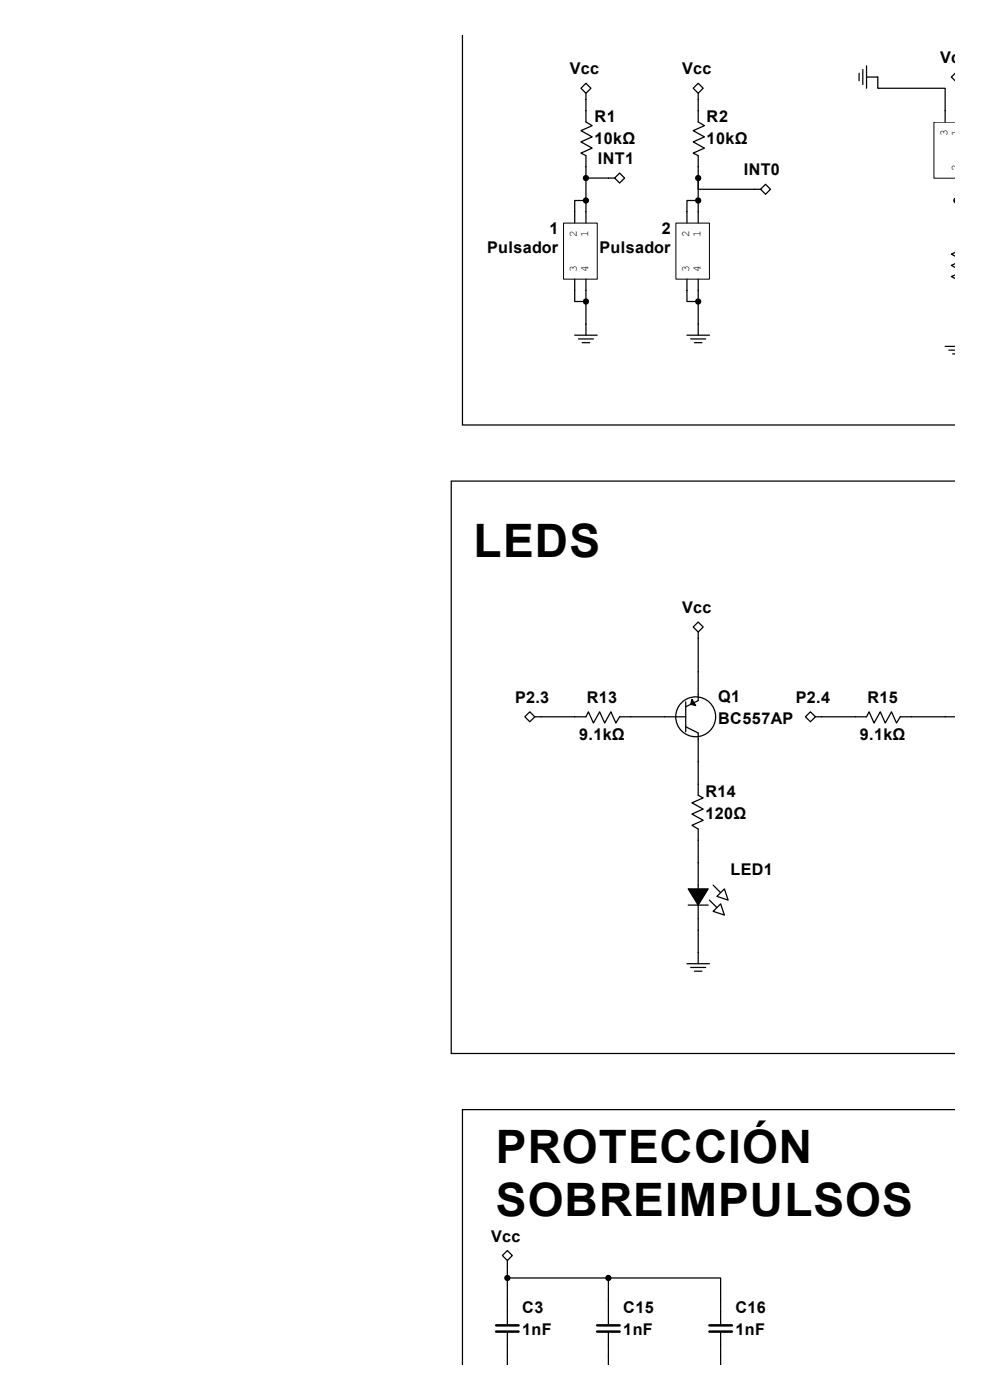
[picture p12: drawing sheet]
<svg xmlns="http://www.w3.org/2000/svg" width="210mm" height="297mm" viewBox="0 0 210 297" stroke-linecap="round" stroke-linejoin="round" font-family="sans-serif">
<g fill="none" stroke="#000" stroke-width=".26">
<path d="M98.1 7.6v82.6h104.3M124.3 17.7l1.1 1-1.1 1.1-1.1-1.1zM124.3 19.8v6.1l1.3 .8-2.4 1 2.4 1.3-2.4 1.1 2.4 1.3-2.4 1.1 1.1 .5v14.3M147.1 18.7l1-1 1.1 1-1.1 1.1zM148.1 19.8v6.1l1.3 .8-2.3 1 2.3 1.3-2.3 1.1 2.3 1.3-2.3 1.1 1 .5v14.3M182.2 15.6v1.5M183 14.8v3.1M183.8 16.3h2.4v2.4h14.3v7.2M183.8 14v4.7M202.4 15.7l-.6 .6 .6 .7M124.3 37.8h6.1M130.4 37.8l1-1.1 1.1 1.1-1.1 1z"/>
<path d="M148.1 37.8v2.4h13.2M121.9 59.2v4.8h2.4M124.3 42.5h-2.4v4.8M124.3 59.2v11.9M145.7 59.2v4.8h2.4M148.1 42.5h-2.4v4.8M148.1 59.2v11.9M161.3 40.2l1.1-1.1 1.1 1.1-1.1 1zM202.4 53.6l-.6 .3 .6 .4M202.4 56l-.6 .3 .6 .3M202.4 58.4l-.6 .3 .6 .3M121.9 71.1h4.8"/>
<path d="M122.7 71.9h3.2M123.5 72.7h1.6M145.7 71.1h4.8M146.5 71.9h3.2M147.3 72.7h1.6M200.5 73.5h1.9M201.3 74.3h1.1M202.1 75.1h.3M202.4 102.1h-106.7v121.4h106.7M147.1 133l1-1 1.1 1-1.1 1.1zM148.1 134.1v14.5l-2.6 1.4M111.3 152.1l1.1-1.1 1.1 1.1-1.1 1z"/>
<path d="M113.5 152.1h10.8l.5-1.1 1.1 2.4 1.3-2.4 1.1 2.4 1.3-2.4 1 2.4 .8-1.3h14.1M145.5 154.2l2.6 1.3v13.2l1.1 .6-2.4 1 2.4 1.3-2.4 1.1 2.4 1.3-2.4 1.1 1.3 .8v28.6M145.5 148.9v6.3M170.9 152.1l1-1.1 1.1 1.1-1.1 1zM173 152.1h10.8l.6-1.1 1 2.4 1.3-2.4 1.1 2.4 1.3-2.4 1.1 2.4 .8-1.3h11.4M146 192h4.2M150.5 191l1.6 1.5M151.3 193.3l1.6-1.5 .8 2.3zM151.3 187.8l1.6 1.6M152.1 190.2l1.6-1.6 .8 2.4zM145.7 204.5h4.8M146.5 205.2h3.2"/>
<path d="M147.3 206h1.6M202.4 235.4h-104.3v54M106.6 266.4l1-1.1 1.1 1.1-1.1 1zM107.6 267.4v13.5M107.6 271.1h21.5M129.1 271.1h23.8v9.8M129.1 271.1v9.8M107.6 282.8v6.6M129.1 282.8v6.6M152.9 282.8v6.6"/>
<circle cx="147.6" cy="152.1" r="4.2"/>
</g>
<g fill="#000" stroke="#000" stroke-width=".26">
<path d="M146.8 148.4l.8 1.3-1.1-.3zM146 188.6h4.2l-2.1 3.4z"/>
<path d="M202.4 42v1.1z" fill-rule="evenodd"/>
<circle cx="124.3" cy="37.8" r=".53"/>
<circle cx="148.1" cy="37.8" r=".53"/>
<circle cx="124.3" cy="42.5" r=".53"/>
<circle cx="148.1" cy="42.5" r=".53"/>
<circle cx="124.3" cy="64" r=".53"/>
<circle cx="148.1" cy="64" r=".53"/>
<circle cx="107.6" cy="271.1" r=".53"/>
<circle cx="129.1" cy="271.1" r=".53"/>
</g>
<path d="M202.4 25.9h-4.3v11.9h4.3M119.5 47.3h7.2v11.9h-7.2zM143.4 47.3h7.1v11.9h-7.1z" fill="none" stroke="#000" stroke-width=".21"/>
<path d="M105.2 282.5h4.8M105.2 281.2h4.8M126.7 282.5h4.7M126.7 281.2h4.7M150.5 282.5h4.8M150.5 281.2h4.8" fill="none" stroke="#000" stroke-width=".53"/>
<g font-size="9.8">
<text x="100.5" y="118.1">LEDS</text>
<text x="105.2" y="246.7">PROTECCIÓN</text>
<text x="105.2" y="257.9">SOBREIMPULSOS</text>
</g>
<g font-size="3.4">
<text x="120.9" y="15.8">Vcc</text>
<text x="144.7" y="15.8">Vcc</text>
<text x="199.4" y="13.4">Vcc</text>
<text x="126.1" y="25.8">R1</text>
<text x="149.9" y="25.8">R2</text>
<text x="126.1" y="30.6">10kΩ</text>
<text x="126.8" y="34.8">INT1</text>
<text x="149.9" y="30.6">10kΩ</text>
<text x="157.8" y="37.2">INT0</text>
<text x="103.3" y="53.6">Pulsador</text>
<text x="116.6" y="49.7">1</text>
<text x="127.2" y="53.6">Pulsador</text>
<text x="140.4" y="49.7">2</text>
<text x="144.7" y="130.1">Vcc</text>
<text x="109.3" y="149.1">P2.3</text>
<text x="124.5" y="149.1">R13</text>
<text x="152.3" y="148.9">Q1</text>
<text x="168.8" y="149.1">P2.4</text>
<text x="184" y="149.1">R15</text>
<text x="152.3" y="153.6">BC557AP</text>
<text x="122.9" y="157.1">9.1kΩ</text>
<text x="182.4" y="157.1">9.1kΩ</text>
<text x="149.6" y="169">R14</text>
<text x="149.6" y="173.7">120Ω</text>
<text x="154.9" y="185.6">LED1</text>
<text x="104.2" y="263.4">Vcc</text>
<text x="110.7" y="278.5">C3</text>
<text x="132.2" y="278.5">C15</text>
<text x="156" y="278.5">C16</text>
<text x="110.7" y="283.3">1nF</text>
<text x="132.2" y="283.3">1nF</text>
<text x="156" y="283.3">1nF</text>
</g>
<g font-size="2.4">
<text x="201" y="29" transform="rotate(-90 201 29)">3</text>
<text x="203.4" y="29" transform="rotate(-90 203.4 29)">1</text>
<text x="203.4" y="36.2" transform="rotate(-90 203.4 36.2)">2</text>
<text x="122.4" y="50.4" transform="rotate(-90 122.4 50.4)">2</text>
<text x="124.8" y="50.4" transform="rotate(-90 124.8 50.4)">1</text>
<text x="146.2" y="50.4" transform="rotate(-90 146.2 50.4)">2</text>
<text x="148.6" y="50.4" transform="rotate(-90 148.6 50.4)">1</text>
<text x="122.4" y="57.6" transform="rotate(-90 122.4 57.6)">3</text>
<text x="124.8" y="57.6" transform="rotate(-90 124.8 57.6)">4</text>
<text x="146.2" y="57.6" transform="rotate(-90 146.2 57.6)">3</text>
<text x="148.6" y="57.6" transform="rotate(-90 148.6 57.6)">4</text>
</g>
</svg>
